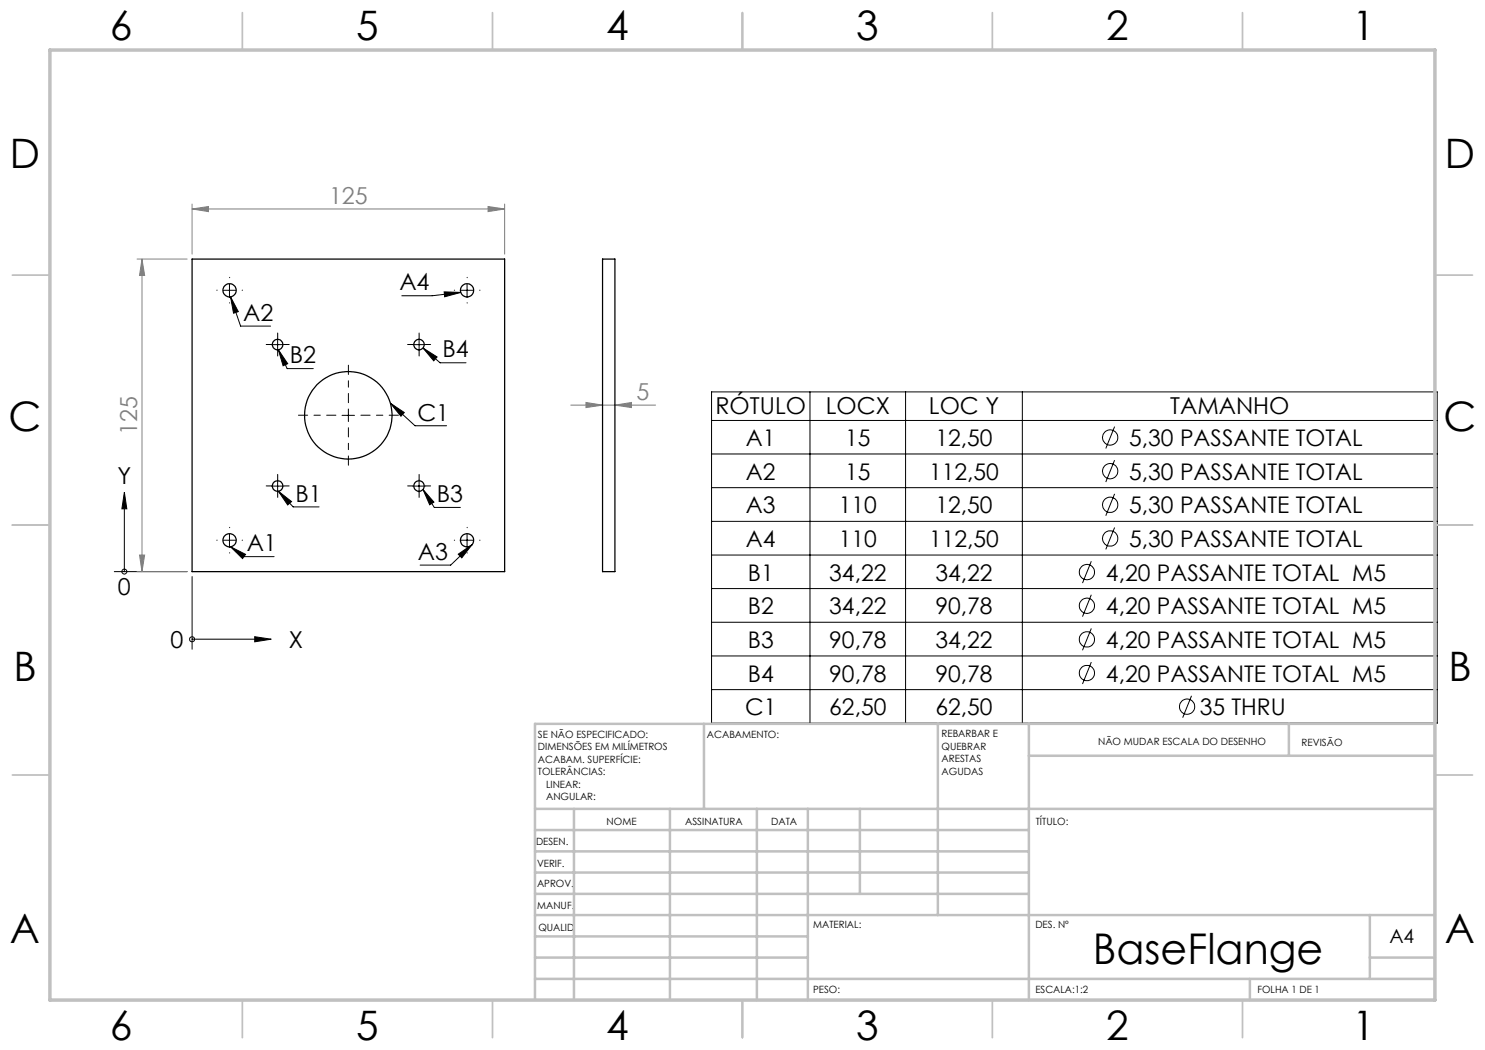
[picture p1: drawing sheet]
<svg xmlns="http://www.w3.org/2000/svg" width="297mm" height="210mm" viewBox="0 0 297 210" stroke-linecap="round" stroke-linejoin="round" font-family="sans-serif">
<g fill="none" stroke="#000" stroke-width=".2">
<path d="M44.7 58.1h2.5M45.9 56.8v2.5M46.1 59.4l2 5.8h6M46.1 59.4l1.6 2.9-1 .3zM88.8 58.4l3.3 .1-3.2 .9zM92.1 58.5l-5.7 .7h-6M92.1 58.1h2.6M93.4 56.8v2.5M54.3 68.9h2.5M55.5 67.7v2.5M55.7 69.9l1.7 3.8h5.3M55.7 69.9l1.8 2.8-.9 .5z"/>
<path d="M82.5 68.9h2.6M83.8 67.7v2.5M84.6 69.6l2.8 1.8-.7 .8zM84.6 69.6l3.4 3h5.2M142.3 78.4h145.1v66.2h-145.1zM162 78.4v66.2M181.1 78.4v66.2M204.5 78.4v66.2M24.9 98.5l.5 3.3h-1zM54.3 97.2h2.5M55.5 95.9v2.6M55.7 98.2l2.9 3.2h5.2"/>
<path d="M55.7 98.2l2.6 2.1-.8 .7zM68.4 83.1h2.5M69.7 81.8v2.5M78.1 80.6l2.8 1.9-.7 .7zM78.1 80.6l4.9 4.6h6.3M82.5 97.2h2.6M83.8 95.9v2.6M84.6 97.9l2.2 2.5-.9 .6zM84.6 97.9l2.3 3.6h5.2M142.3 90.8h145.1M142.3 97.5h145.1M142.3 84.1h145.1"/>
<path d="M222.9 85.3l-1.7 4.4M222.9 92l-1.7 4.4M222.9 98.8l-1.7 4.3M22.9 114.3h14.5M24.9 101.8v12.5M38.4 115.3v14.5M44.7 108h2.5M45.9 106.8v2.5M46.1 109.4l2.7 1.9h6M46.1 109.4l3 1.5-.6 .8zM91.7 110.8l2.7-1.9-2 2.7zM92.1 108h2.6"/>
<path d="M93.4 106.8v2.5M94.4 108.9l-4.3 4.1h-6.1M142.3 104.3h145.1M142.3 111h145.1M142.3 117.7h145.1M218.3 112.2l-1.8 4.4M218.3 118.9l-1.8 4.4M222.9 105.5l-1.7 4.4M38.4 127.8h12.5M50.9 127.3l3.4 .5-3.4 .6zM142.3 124.5h145.1M142.3 131.2h145.1"/>
<path d="M142.3 137.9h145.1M218.3 125.7l-1.8 4.4M218.3 132.4l-1.8 4.4M238.3 139.2l-1.8 4.3"/>
<circle cx="222" cy="87.5" r="1.53"/>
<circle cx="222" cy="94.2" r="1.53"/>
<circle cx="24.9" cy="114.3" r=".5"/>
<circle cx="217.4" cy="114.4" r="1.53"/>
<circle cx="222" cy="107.7" r="1.54"/>
<circle cx="222" cy="101" r="1.53"/>
<circle cx="38.4" cy="127.9" r=".5"/>
<circle cx="217.4" cy="134.6" r="1.53"/>
<circle cx="217.4" cy="127.9" r="1.53"/>
<circle cx="217.4" cy="121.2" r="1.53"/>
<circle cx="237.4" cy="141.3" r="1.53"/>
</g>
<g fill="none" stroke="#808080" stroke-width=".2">
<path d="M27.4 51.8h10M28.4 51.8v62.5M28.4 51.8l.5 3.3h-1zM38.4 41.8l3.3-.5v1zM38.4 40.8v10M38.4 41.8h62.5M97.6 41.3l3.3 .5-3.3 .5zM100.9 40.8v10M114.2 81h16.9M117.2 80.5l3.3 .5-3.3 .5zM123 81l3.3-.5v1zM27.4 114.3h10"/>
<path d="M27.9 111h1l-.5 3.3z"/>
</g>
<path d="M67.2 83h-7.5M69.7 80.5v-7.5M69.7 85.5v7.5M72.2 83h7.5" fill="none" stroke="#000" stroke-width=".2" stroke-dasharray="15.2 1.3 1.3 1.3" stroke-dashoffset="13.4"/>
<g fill="none" stroke="#000" stroke-width=".2" stroke-dasharray="15.2 1.3 1.3 1.3">
<path d="M43.4 58h.1M45.9 55.5h.1M48.4 58h.1M90.9 58h.1M93.4 55.5h.1M95.9 58h.1M45.9 60.5v.1M54.3 68.9h-1.1M55.5 67.7v-1.1M55.5 70.2v1M56.8 68.9h1M82.6 68.9h-1.1"/>
<path d="M83.8 67.7v-1.1M83.8 70.2v1M85.1 68.9h1M93.4 60.5v.1M54.3 97.2h-1.1M55.5 95.9v-1M55.5 98.4v1.1M56.8 97.2h1M82.6 97.2h-1.1M83.8 95.9v-1M83.8 98.4v1.1M85.1 97.2h1"/>
<path d="M43.4 108h.1M45.9 105.5h.1M45.9 110.5v.1M48.4 108h.1M90.9 108h.1M93.4 105.5h.1M93.4 110.5v.1M95.9 108h.1"/>
</g>
<g fill="none" stroke="#c0c0c0" stroke-width=".35">
<path d="M48.5 2.5v7.5M98.5 2.5v7.5M148.5 2.5v7.5M198.5 2.5v7.5M248.5 2.5v7.5M2.5 55h7.5M287 55h7.5M2.5 105h7.5M287 105h7.5M2.5 155h7.5M287 155h7.5M48.5 200v7.5"/>
<path d="M98.5 200v7.5M148.5 200v7.5M198.5 200v7.5M248.5 200v7.5"/>
</g>
<g fill="none" stroke="#c0c0c0" stroke-width=".5">
<path d="M140.8 144.8v17M187.6 144.8v38.2M205.8 144.8v55.2M205.8 151.2h81.2M257.8 144.8v6.4M287 144.8h-180v55.2M107 161.8h180M107 178.8h98.8M107 174.5h98.8M107 170.3h98.8M107 166h98.8M114.8 161.8v38.2"/>
<path d="M134 161.8v38.2M151.4 161.8v38.2M161.6 161.8v38.2M172 161.8v17M107 195.8h180M107 191.5h54.6M107 187.3h54.6M107 183h180M250 195.8v4.2M274 191.5h13M274 183v12.8"/>
</g>
<path d="M10 10h277v190h-277z" fill="none" stroke="#c0c0c0" stroke-width=".7"/>
<path d="M46.1 109.4l3 1.5-.6 .8zM46.1 59.4l1.6 2.9-1 .3zM55.7 98.2l2.6 2.1-.8 .7zM55.7 69.9l1.8 2.8-.9 .5zM78.1 80.6l2.8 1.9-.7 .7zM84.6 97.9l2.2 2.5-.9 .6zM84.6 69.6l2.8 1.8-.7 .8zM91.7 110.8l2.7-1.9-2 2.7zM88.8 58.4l3.3 .1-3.2 .9zM50.9 127.3l3.4 .5-3.4 .6zM24.9 98.5l.5 3.3h-1z" fill="#000"/>
<g fill="#808080">
<path d="M97.6 41.3l3.3 .5-3.3 .5zM38.4 41.8l3.3-.5v1z"/>
<path d="M117.2 80.5l3.3 .5-3.3 .5zM123 81l3.3-.5v1z"/>
<path d="M28.4 51.8l.5 3.3h-1zM27.9 111h1l-.5 3.3z"/>
</g>
<g fill="none" stroke="#000" stroke-width=".25">
<path d="M38.4 51.8h62.5v62.5h-62.5zM120.5 51.8h2.5v62.5h-2.5z"/>
<circle cx="45.9" cy="58.1" r="1.33"/>
<circle cx="93.4" cy="58.1" r="1.33"/>
<circle cx="55.5" cy="68.9" r="1.06"/>
<circle cx="83.8" cy="68.9" r="1.05"/>
<circle cx="55.5" cy="97.2" r="1.05"/>
<circle cx="69.7" cy="83.1" r="8.7"/>
<circle cx="83.8" cy="97.2" r="1.04"/>
<circle cx="45.9" cy="108.1" r="1.33"/>
<circle cx="93.4" cy="108.1" r="1.33"/>
</g>
<text font-size="8.5" x="218.6" y="192.7">BaseFlange</text>
<g font-size="8.1">
<text x="22" y="8">6</text>
<text x="71.2" y="8">5</text>
<text x="121.2" y="8">4</text>
<text x="171.3" y="8">3</text>
<text x="221.3" y="8">2</text>
<text x="270.5" y="8">1</text>
<text x="2" y="33.6">D</text>
<text x="289" y="33.6">D</text>
<text x="1.7" y="86.1">C</text>
<text x="288.7" y="86.1">C</text>
<text x="2.7" y="136.1">B</text>
<text x="289.7" y="136.1">B</text>
<text x="2" y="188.6">A</text>
<text x="289" y="188.6">A</text>
<text x="22" y="208">6</text>
<text x="71.2" y="208">5</text>
<text x="121.2" y="208">4</text>
<text x="171.3" y="208">3</text>
<text x="221.3" y="208">2</text>
<text x="270.5" y="208">1</text>
</g>
<g font-size="4.7" fill="#808080">
<text x="65.8" y="40.8">125</text>
<text x="127.3" y="80">5</text>
<text x="27.4" y="86.9" transform="rotate(-90 27.4 86.9)">125</text>
</g>
<g font-size="4.7">
<text x="79.9" y="58.1">A4</text>
<text x="48.6" y="64.2">A2</text>
<text x="88.5" y="71.5">B4</text>
<text x="57.9" y="72.7">B2</text>
<text x="143.1" y="82.9">RÓTULO</text>
<text x="165.1" y="82.9">LOCX</text>
<text x="185.8" y="82.9">LOC Y</text>
<text x="234" y="82.9">TAMANHO</text>
<text x="83.5" y="84.1">C1</text>
<text x="23.5" y="96.7">Y</text>
<text x="59.1" y="100.3">B1</text>
<text x="87.3" y="100.4">B3</text>
<text x="49.3" y="110.2">A1</text>
<text x="83.6" y="111.9">A3</text>
<text x="23.6" y="119.1">0</text>
<text x="34.1" y="129.6">0</text>
<text x="57.8" y="129.6">X</text>
</g>
<g font-size="4.6">
<text x="149.2" y="89.2">A1</text>
<text x="169" y="89.2">15</text>
<text x="187.1" y="89.2">12,50</text>
<text x="225.8" y="89.2">5,30 PASSANTE TOTAL</text>
<text x="149.2" y="96">A2</text>
<text x="169" y="96">15</text>
<text x="185.8" y="96">112,50</text>
<text x="225.8" y="96">5,30 PASSANTE TOTAL</text>
<text x="149.2" y="102.7">A3</text>
<text x="167.8" y="102.7">110</text>
<text x="187.1" y="102.7">12,50</text>
<text x="225.8" y="102.7">5,30 PASSANTE TOTAL</text>
<text x="149.2" y="109.4">A4</text>
<text x="167.8" y="109.4">110</text>
<text x="185.8" y="109.4">112,50</text>
<text x="225.8" y="109.4">5,30 PASSANTE TOTAL</text>
<text x="149.6" y="116.1">B1</text>
<text x="165.9" y="116.1">34,22</text>
<text x="187.1" y="116.1">34,22</text>
<text x="221.2" y="116.1">4,20 PASSANTE TOTAL M5</text>
<text x="149.6" y="122.9">B2</text>
<text x="165.9" y="122.9">34,22</text>
<text x="187.1" y="122.9">90,78</text>
<text x="221.2" y="122.9">4,20 PASSANTE TOTAL M5</text>
<text x="149.6" y="129.6">B3</text>
<text x="165.9" y="129.6">90,78</text>
<text x="187.1" y="129.6">34,22</text>
<text x="221.2" y="129.6">4,20 PASSANTE TOTAL M5</text>
<text x="149.6" y="136.3">B4</text>
<text x="165.9" y="136.3">90,78</text>
<text x="187.1" y="136.3">90,78</text>
<text x="221.2" y="136.3">4,20 PASSANTE TOTAL M5</text>
<text x="149" y="143.1">C1</text>
<text x="165.9" y="143.1">62,50</text>
<text x="187.1" y="143.1">62,50</text>
<text x="240" y="143.1">35 THRU</text>
</g>
<text font-size="3.9" x="277.9" y="188.5">A4</text>
<g font-size="2">
<text x="107.6" y="147.6">SE NÃO ESPECIFICADO:</text>
<text x="141.4" y="147.6">ACABAMENTO:</text>
<text x="188.3" y="147.5">REBARBAR E</text>
<text x="188.3" y="150">QUEBRAR</text>
<text x="219.6" y="149">NÃO MUDAR ESCALA DO DESENHO</text>
<text x="260.3" y="149.2">REVISÃO</text>
<text x="107.6" y="150.1">DIMENSÕES EM MILÍMETROS</text>
<text x="107.6" y="152.6">ACABAM. SUPERFÍCIE:</text>
<text x="107.6" y="155.1">TOLERÂNCIAS:</text>
<text x="188.3" y="152.5">ARESTAS</text>
<text x="188.3" y="155">AGUDAS</text>
<text x="109.2" y="157.6">LINEAR:</text>
<text x="109.2" y="160.1">ANGULAR:</text>
<text x="121.3" y="165">NOME</text>
<text x="137" y="164.9">ASSINATURA</text>
<text x="154.2" y="164.9">DATA</text>
<text x="207.2" y="164.9">TÍTULO:</text>
<text x="107.2" y="169.1">DESEN.</text>
<text x="107.4" y="173.3">VERIF.</text>
<text x="107.4" y="177.4">APROV.</text>
<text x="107.5" y="181.8">MANUF.</text>
<text x="162.7" y="185.5">MATERIAL:</text>
<text x="207.1" y="185.5">DES. Nº</text>
<text x="107.7" y="186.1">QUALID</text>
<text x="162.6" y="198.5">PESO:</text>
<text x="207.1" y="198.6">ESCALA:1:2</text>
<text x="251.5" y="198.6">FOLHA 1 DE 1</text>
</g>
</svg>
